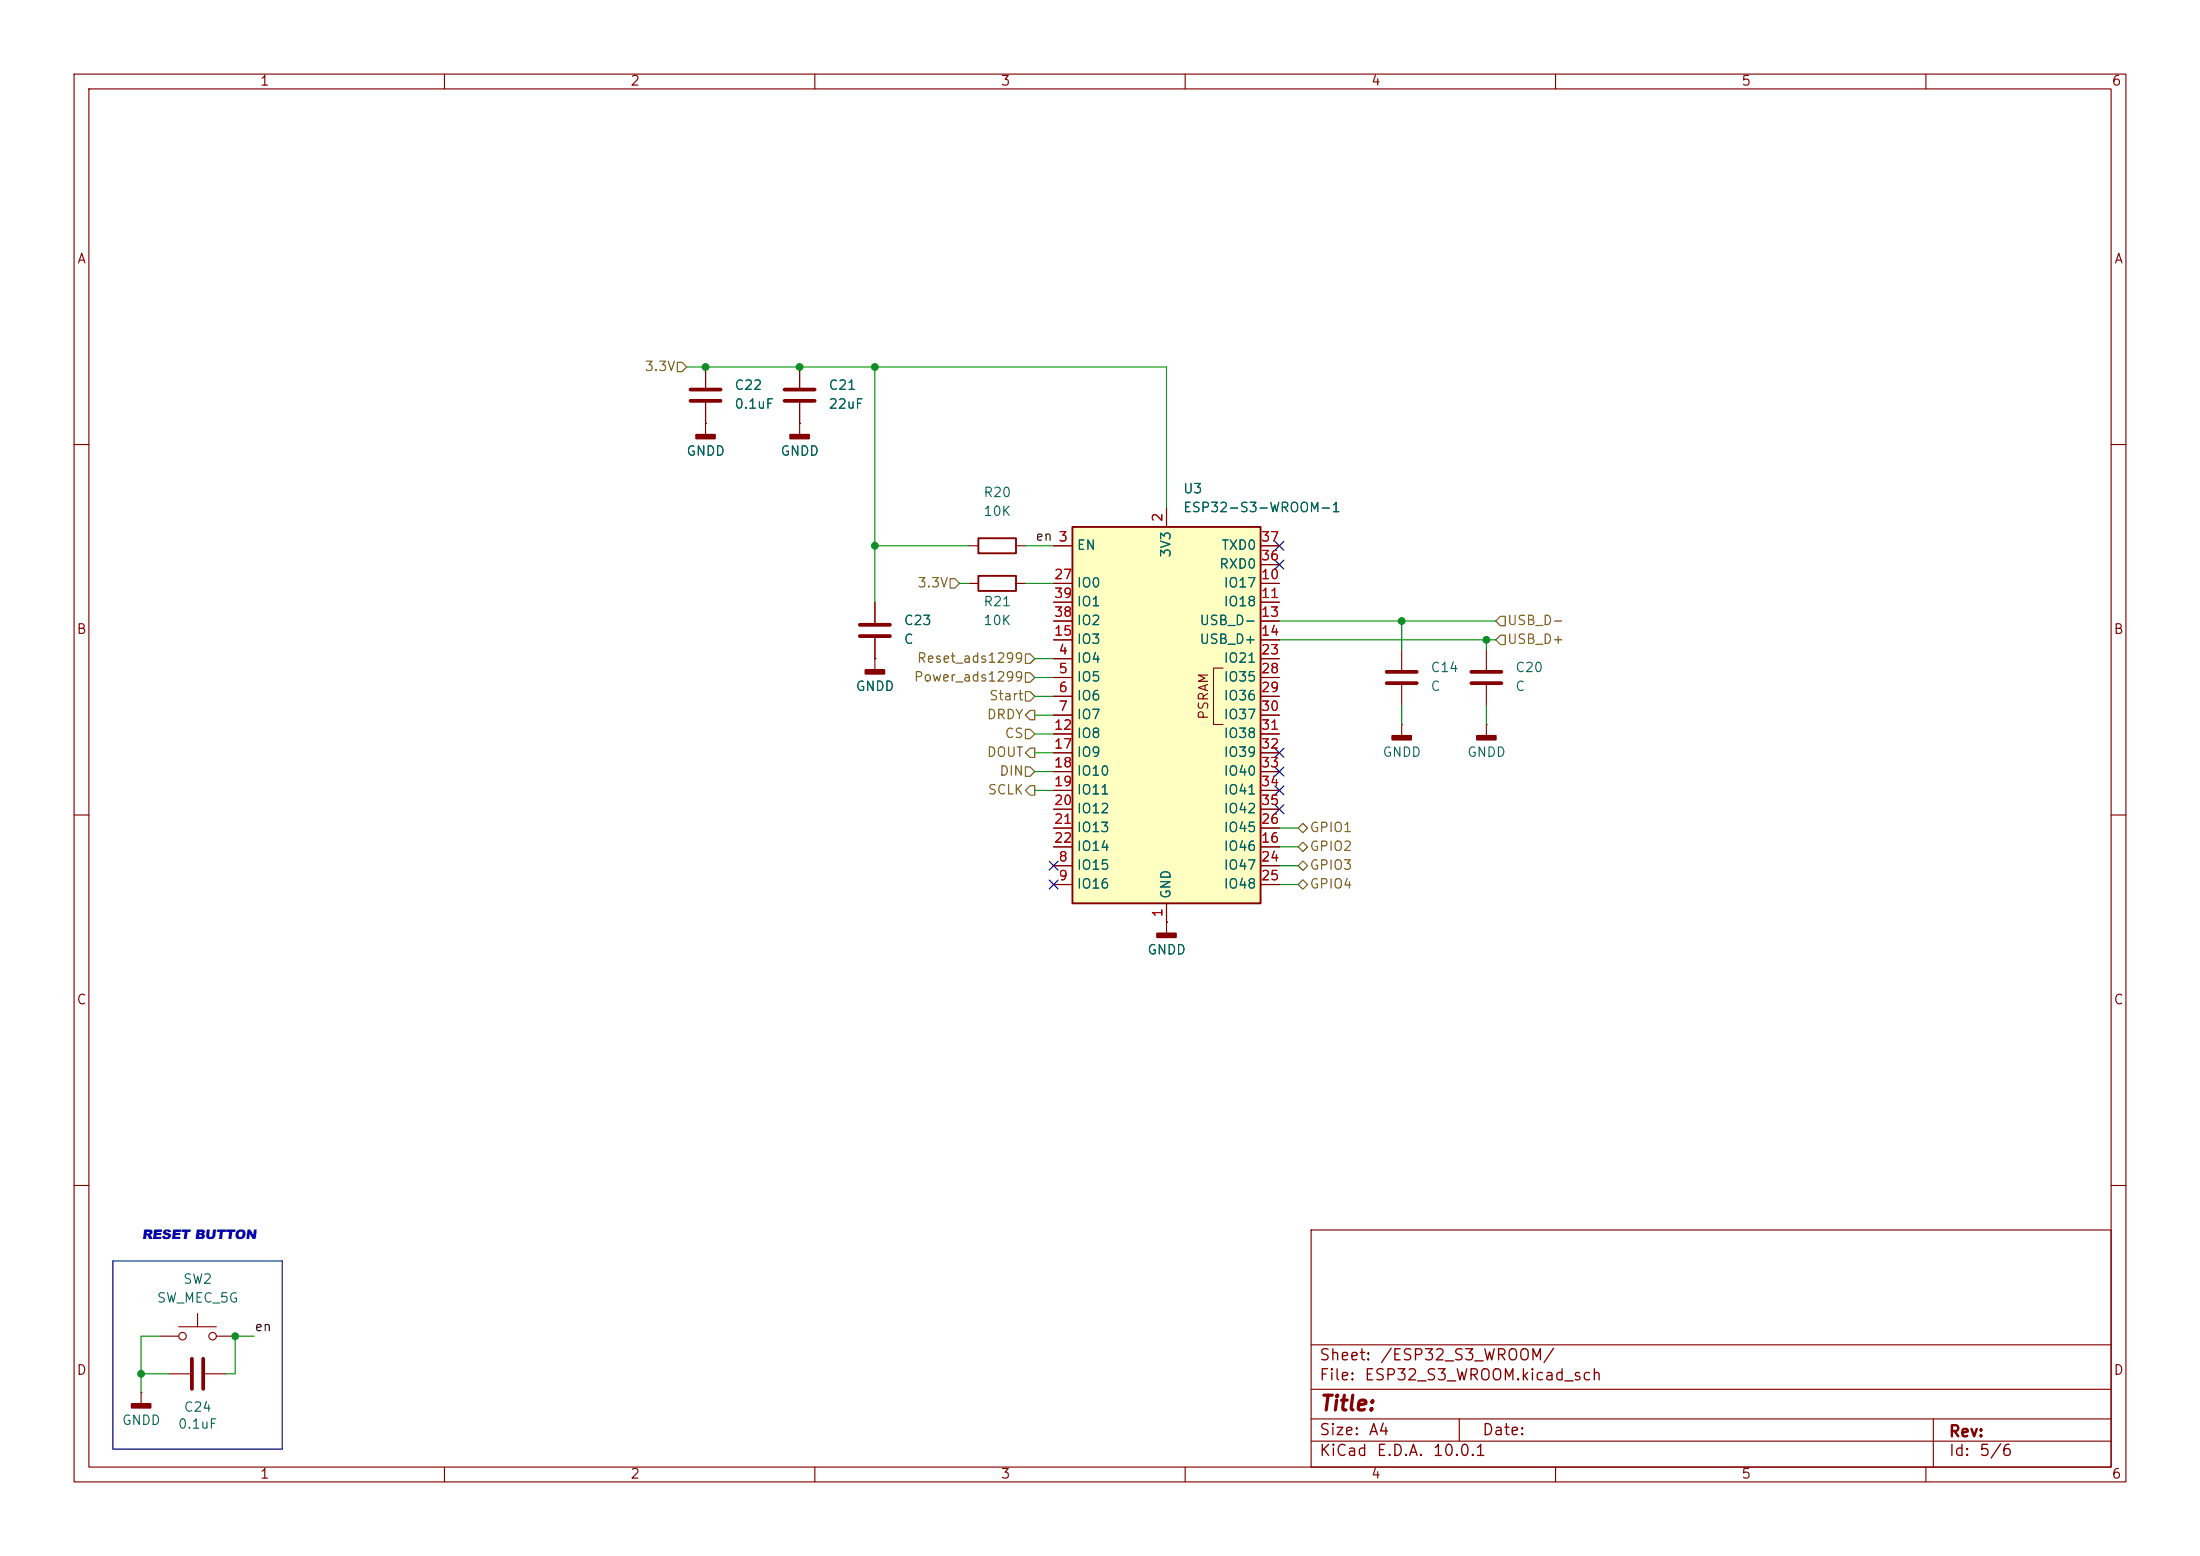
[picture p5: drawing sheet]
<svg xmlns="http://www.w3.org/2000/svg" width="297mm" height="210mm" viewBox="0 0 297 210" stroke-linecap="round" stroke-linejoin="round" font-family="sans-serif">
<g fill="none" stroke="#840000" stroke-width=".15">
<path d="M10 10h277v190h-277zM12 12h273v186h-273zM60 10v2M110 10v2M160 10v2M210 10v2M260 10v2M10 60h2M285 60h2M10 110h2M285 110h2M10 160h2"/>
<path d="M24.1 179.1h5.1M26.7 177.3v1.8M177 166h108v32h-108zM285 160h2M21.6 180.3h2.5M29.2 180.3h2.5M60 198v2M110 198v2M160 198v2M177 194.5h108M177 191.5h108M177 187.5h108"/>
<path d="M177 181.5h108M197 191.5v3M210 198v2M260 198v2M261 191.5v6.5"/>
<circle cx="24.6" cy="180.3" r=".51"/>
<circle cx="28.7" cy="180.3" r=".51"/>
</g>
<path d="M144.8 71.1h25.4v50.8h-25.4z" fill="#ffffc2"/>
<path d="M132.1 72.6h5.1v2.1h-5.1zM132.1 77.7h5.1v2.1h-5.1zM144.8 71.1h25.4v50.8h-25.4z" fill="none" stroke="#840000" stroke-width=".25"/>
<g fill="none" stroke="#840000" stroke-width=".15">
<path d="M95.2 57.2h.1M95.2 49.5v2.8M95.2 54.4v4.3M107.9 57.2h.1M107.9 49.5v2.8M107.9 54.4v4.3M130.8 73.7h1.3M130.8 78.7h1.3M137.2 73.7h1.2M137.2 78.7h1.2M142.2 73.7h2.6M142.2 78.7h2.6"/>
<path d="M157.5 68.6v2.5M170.2 73.7h2.5M170.2 78.7h2.5M170.2 76.2h2.5M118.1 88.9h.1M118.1 81.3v2.8M118.1 86.1v4.3M142.2 88.9h2.6M142.2 91.4h2.6M142.2 94h2.6M142.2 96.5h2.6M142.2 81.3h2.6"/>
<path d="M142.2 99.1h2.6M142.2 83.8h2.6M142.2 86.4h2.6M165.1 90.2h-1.3v7.6h1.3M170.2 88.9h2.5M170.2 91.4h2.5M170.2 94h2.5M170.2 96.5h2.5M170.2 81.3h2.5M170.2 99.1h2.5M170.2 83.8h2.5M170.2 86.4h2.5"/>
<path d="M189.2 97.8h.1M189.2 87.6v2.8M189.2 92.5v2.8M189.2 97.8v1.5M200.7 97.8h.1M200.7 87.6v2.8M200.7 92.5v2.8M200.7 97.8v1.5M142.2 116.8h2.6M142.2 119.4h2.6M142.2 114.3h2.6M142.2 101.6h2.6"/>
<path d="M142.2 104.1h2.6M142.2 106.7h2.6M142.2 109.2h2.6M142.2 111.8h2.6M170.2 116.8h2.5M170.2 119.4h2.5M170.2 114.3h2.5M170.2 101.6h2.5M170.2 104.1h2.5M170.2 106.7h2.5M170.2 109.2h2.5M170.2 111.8h2.5"/>
<path d="M157.5 124.5h.1M157.5 121.9v4.1M19 188h.1M19 188v1.5M22.9 185.4h2.8M27.7 185.4h2.8"/>
</g>
<g fill="#840000" stroke="#840000" stroke-width=".25">
<path d="M94 58.7h2.5v.5h-2.5z"/>
<path d="M188 99.3h2.5v.5h-2.5z"/>
<path d="M156.2 126h2.5v.5h-2.5z"/>
<path d="M106.7 58.7h2.5v.5h-2.5z"/>
<path d="M17.8 189.5h2.5v.5h-2.5z"/>
<path d="M199.4 99.3h2.5v.5h-2.5z"/>
<path d="M116.8 90.4h2.6v.5h-2.6z"/>
</g>
<path d="M93.2 52.6h4.1M93.2 54.1h4.1M105.9 52.6h4.1M105.9 54.1h4.1M116.1 84.3h4M116.1 85.9h4M187.2 90.7h4.1M187.2 92.2h4.1M198.6 90.7h4.1M198.6 92.2h4.1M25.9 183.4v4.1M27.4 183.4v4.1" fill="none" stroke="#840000" stroke-width=".51"/>
<g fill="none" stroke="#725600" stroke-width=".15">
<path d="M91.4 48.9h.7l.6 .6-.6 .7h-.7zM128.3 78.1h.6l.6 .6-.6 .7h-.6zM138.4 98.4h.7l.6 .7-.6 .6h-.7zM138.4 90.8h.7l.6 .6-.6 .7h-.7zM138.4 93.3h.7l.6 .7-.6 .6h-.7zM138.4 88.3h.7l.6 .6-.6 .6h-.7zM139.1 95.9h.6v1.3h-.6l-.7-.7zM202.6 85.7h.6v1.3h-.6l-.7-.6zM202.6 83.2h.6v1.3h-.6l-.7-.7zM138.4 103.5h.7l.6 .6-.6 .7h-.7zM139.1 106h.6v1.3h-.6l-.7-.6zM139.1 101h.6v1.2h-.6l-.7-.6z"/>
<path d="M175.3 119.4l.6-.7 .6 .7-.6 .6zM175.3 111.8l.6-.7 .6 .7-.6 .6zM175.3 116.8l.6-.6 .6 .6-.6 .7zM175.3 114.3l.6-.6 .6 .6-.6 .6z"/>
</g>
<path d="M15.2 170.2h22.9v25.4h-22.9z" fill="none" stroke="#0000c2" stroke-width=".15"/>
<g fill="none" stroke="#009600" stroke-width=".15">
<path d="M92.7 49.5h64.8v19.1M118.1 49.5v31.8M118.1 73.7h12.7M129.5 78.7h1.3M138.4 73.7h3.8M138.4 78.7h3.8M139.7 99.1h2.5M139.7 96.5h2.5M139.7 88.9h2.5M139.7 91.4h2.5M139.7 94h2.5M172.7 86.4h29.2"/>
<path d="M172.7 83.8h29.2M189.2 83.8v3.8M189.2 95.3v2.5M200.7 86.4v1.2M200.7 95.3v2.5M139.7 104.1h2.5M139.7 106.7h2.5M139.7 101.6h2.5M172.7 114.3h2.6M172.7 119.4h2.6M172.7 116.8h2.6M172.7 111.8h2.6"/>
<path d="M19 185.4h3.9M21.6 180.3h-2.6v7.7M34.3 180.3h-2.6v5.1h-1.2"/>
</g>
<g fill="none" stroke="#000084" stroke-width=".15">
<path d="M172.1 73.1l1.2 1.2M172.1 75.6l1.2 1.2M173.3 73.1l-1.2 1.2M173.3 75.6l-1.2 1.2M141.6 118.8l1.2 1.2M141.6 116.2l1.2 1.2M142.8 118.8l-1.2 1.2M142.8 116.2l-1.2 1.2M172.1 101l1.2 1.2M172.1 106.1l1.2 1.2M172.1 103.5l1.2 1.2M172.1 108.6l1.2 1.2"/>
<path d="M173.3 101l-1.2 1.2M173.3 106.1l-1.2 1.2M173.3 103.5l-1.2 1.2M173.3 108.6l-1.2 1.2"/>
</g>
<g fill="#009600" stroke="#009600" stroke-width=".14">
<circle cx="95.2" cy="49.5" r=".46"/>
<circle cx="107.9" cy="49.5" r=".46"/>
<circle cx="118.1" cy="49.5" r=".46"/>
<circle cx="118.1" cy="73.7" r=".46"/>
<circle cx="31.7" cy="180.3" r=".46"/>
<circle cx="19" cy="185.4" r=".46"/>
<circle cx="189.2" cy="83.8" r=".46"/>
<circle cx="200.7" cy="86.4" r=".46"/>
</g>
<text font-size="2" fill="#840000" x="178" y="190.9">Title:</text>
<text font-size="1.8" fill="#0000c2" x="19.2" y="167.2">RESET BUTTON</text>
<g font-size="1.5" fill="#840000">
<text x="178" y="184">Sheet:</text>
<text x="186.2" y="184">/ESP32_S3_WROOM/</text>
<text x="178" y="186.7">File:</text>
<text x="184.1" y="186.7">ESP32_S3_WROOM.kicad_sch</text>
<text x="178" y="196.9">KiCad</text>
<text x="178" y="194.1">Size:</text>
<text x="184.7" y="194.1">A4</text>
<text x="185.7" y="196.9">E.D.A.</text>
<text x="193.3" y="196.9">10.0.1</text>
<text x="200" y="194.1">Date:</text>
<text x="263" y="194.3">Rev:</text>
<text x="263" y="196.9">Id:</text>
<text x="267.1" y="196.9">5/6</text>
</g>
<g font-size="1.3" fill="#840000">
<text x="35" y="11.9">1</text>
<text x="85" y="11.9">2</text>
<text x="135" y="11.9">3</text>
<text x="185" y="11.9">4</text>
<text x="235" y="11.9">5</text>
<text x="285" y="11.9">6</text>
<text x="10.3" y="35.9">A</text>
<text x="285.3" y="35.9">A</text>
<text x="10.3" y="85.9">B</text>
<text x="285.3" y="85.9">B</text>
<text x="163.4" y="97.2" transform="rotate(-90 163.4 97.2)">PSRAM</text>
<text x="10.3" y="135.9">C</text>
<text x="285.3" y="135.9">C</text>
<text x="10.3" y="185.9">D</text>
<text x="285.3" y="185.9">D</text>
<text x="35" y="199.9">1</text>
<text x="85" y="199.9">2</text>
<text x="135" y="199.9">3</text>
<text x="185" y="199.9">4</text>
<text x="235" y="199.9">5</text>
<text x="285" y="199.9">6</text>
</g>
<g font-size="1.3" fill="#725600">
<text x="86.9" y="50.4">3.3V</text>
<text x="123.8" y="79.6">3.3V</text>
<text x="123.7" y="89.8">Reset_ads1299</text>
<text x="203.4" y="87.2">USB_D+</text>
<text x="203.4" y="84.7">USB_D-</text>
<text x="123.3" y="92.3">Power_ads1299</text>
<text x="133.4" y="94.8">Start</text>
<text x="133.1" y="97.4">DRDY</text>
<text x="135.6" y="99.9">CS</text>
<text x="133.1" y="102.5">DOUT</text>
<text x="133.3" y="107.5">SCLK</text>
<text x="134.8" y="105">DIN</text>
<text x="176.7" y="112.6">GPIO1</text>
<text x="176.7" y="117.7">GPIO3</text>
<text x="176.7" y="115.2">GPIO2</text>
<text x="176.7" y="120.2">GPIO4</text>
</g>
<g font-size="1.3" fill="#006464">
<text x="99.1" y="52.9">C22</text>
<text x="111.8" y="52.9">C21</text>
<text x="99.1" y="55.5">0.1uF</text>
<text x="111.8" y="55.5">22uF</text>
<text x="92.6" y="61.8">GNDD</text>
<text x="105.3" y="61.8">GNDD</text>
<text x="132.7" y="67.4">R20</text>
<text x="132.7" y="70">10K</text>
<text x="159.6" y="66.9">U3</text>
<text x="159.6" y="69.4">ESP32-S3-WROOM-1</text>
<text x="145.3" y="74.5">EN</text>
<text x="158.3" y="75.3" transform="rotate(-90 158.3 75.3)">3V3</text>
<text x="164.5" y="77.1">RXD0</text>
<text x="164.8" y="74.5">TXD0</text>
<text x="132.7" y="82.1">R21</text>
<text x="145.3" y="79.6">IO0</text>
<text x="145.3" y="82.1">IO1</text>
<text x="165.1" y="79.6">IO17</text>
<text x="165.1" y="82.1">IO18</text>
<text x="121.9" y="84.7">C23</text>
<text x="121.9" y="87.2">C</text>
<text x="132.7" y="84.7">10K</text>
<text x="145.3" y="89.8">IO4</text>
<text x="145.3" y="87.2">IO3</text>
<text x="145.3" y="84.7">IO2</text>
<text x="161.8" y="84.7">USB_D-</text>
<text x="161.8" y="87.2">USB_D+</text>
<text x="165.1" y="89.8">IO21</text>
<text x="115.4" y="93.6">GNDD</text>
<text x="145.3" y="92.3">IO5</text>
<text x="145.3" y="94.8">IO6</text>
<text x="165.1" y="92.3">IO35</text>
<text x="165.1" y="94.8">IO36</text>
<text x="193" y="91">C14</text>
<text x="193" y="93.6">C</text>
<text x="204.5" y="91">C20</text>
<text x="204.5" y="93.6">C</text>
<text x="145.3" y="97.4">IO7</text>
<text x="145.3" y="99.9">IO8</text>
<text x="165.1" y="97.4">IO37</text>
<text x="165.1" y="99.9">IO38</text>
<text x="145.3" y="102.5">IO9</text>
<text x="145.3" y="105">IO10</text>
<text x="145.3" y="107.5">IO11</text>
<text x="165.1" y="102.5">IO39</text>
<text x="165.1" y="105">IO40</text>
<text x="165.1" y="107.5">IO41</text>
<text x="186.6" y="102.5">GNDD</text>
<text x="198" y="102.5">GNDD</text>
<text x="145.3" y="110.1">IO12</text>
<text x="145.3" y="112.6">IO13</text>
<text x="165.1" y="112.6">IO45</text>
<text x="165.1" y="110.1">IO42</text>
<text x="145.3" y="117.7">IO15</text>
<text x="145.3" y="115.2">IO14</text>
<text x="165.1" y="115.2">IO46</text>
<text x="165.1" y="117.7">IO47</text>
<text x="145.3" y="120.2">IO16</text>
<text x="158.3" y="121.4" transform="rotate(-90 158.3 121.4)">GND</text>
<text x="165.1" y="120.2">IO48</text>
<text x="154.8" y="129.1">GNDD</text>
<text x="24.6" y="173.6">SW2</text>
<text x="21.1" y="176.1">SW_MEC_5G</text>
<text x="24.7" y="190.9">C24</text>
<text x="16.4" y="192.6">GNDD</text>
<text x="23.9" y="193.1">0.1uF</text>
</g>
<g font-size="1.3" fill="#a90000">
<text x="157.2" y="70.6" transform="rotate(-90 157.2 70.6)">2</text>
<text x="142.8" y="73.4">3</text>
<text x="170.1" y="75.9">36</text>
<text x="170.1" y="73.4">37</text>
<text x="142.2" y="78.5">27</text>
<text x="142.2" y="83.6">38</text>
<text x="142.2" y="81">39</text>
<text x="170.1" y="78.5">10</text>
<text x="170.1" y="81">11</text>
<text x="170.1" y="83.6">13</text>
<text x="142.2" y="86.1">15</text>
<text x="142.8" y="88.6">4</text>
<text x="170.1" y="86.1">14</text>
<text x="170.1" y="88.6">23</text>
<text x="142.8" y="91.2">5</text>
<text x="142.8" y="93.7">6</text>
<text x="170.1" y="91.2">28</text>
<text x="170.1" y="93.7">29</text>
<text x="142.2" y="98.8">12</text>
<text x="142.2" y="101.3">17</text>
<text x="142.8" y="96.3">7</text>
<text x="170.1" y="96.3">30</text>
<text x="170.1" y="98.8">31</text>
<text x="170.1" y="101.3">32</text>
<text x="142.2" y="103.9">18</text>
<text x="142.2" y="106.4">19</text>
<text x="170.1" y="103.9">33</text>
<text x="170.1" y="106.4">34</text>
<text x="142.2" y="109">20</text>
<text x="142.2" y="111.5">21</text>
<text x="170.1" y="111.5">26</text>
<text x="170.1" y="109">35</text>
<text x="142.2" y="114">22</text>
<text x="142.8" y="116.6">8</text>
<text x="142.8" y="119.1">9</text>
<text x="170.1" y="114">16</text>
<text x="170.1" y="116.6">24</text>
<text x="170.1" y="119.1">25</text>
<text x="157.2" y="123.9" transform="rotate(-90 157.2 123.9)">1</text>
</g>
<g font-size="1.3" fill="#0f0f0f">
<text x="139.7" y="73.3">en 3</text>
<text x="34.3" y="180">en</text>
</g>
</svg>
